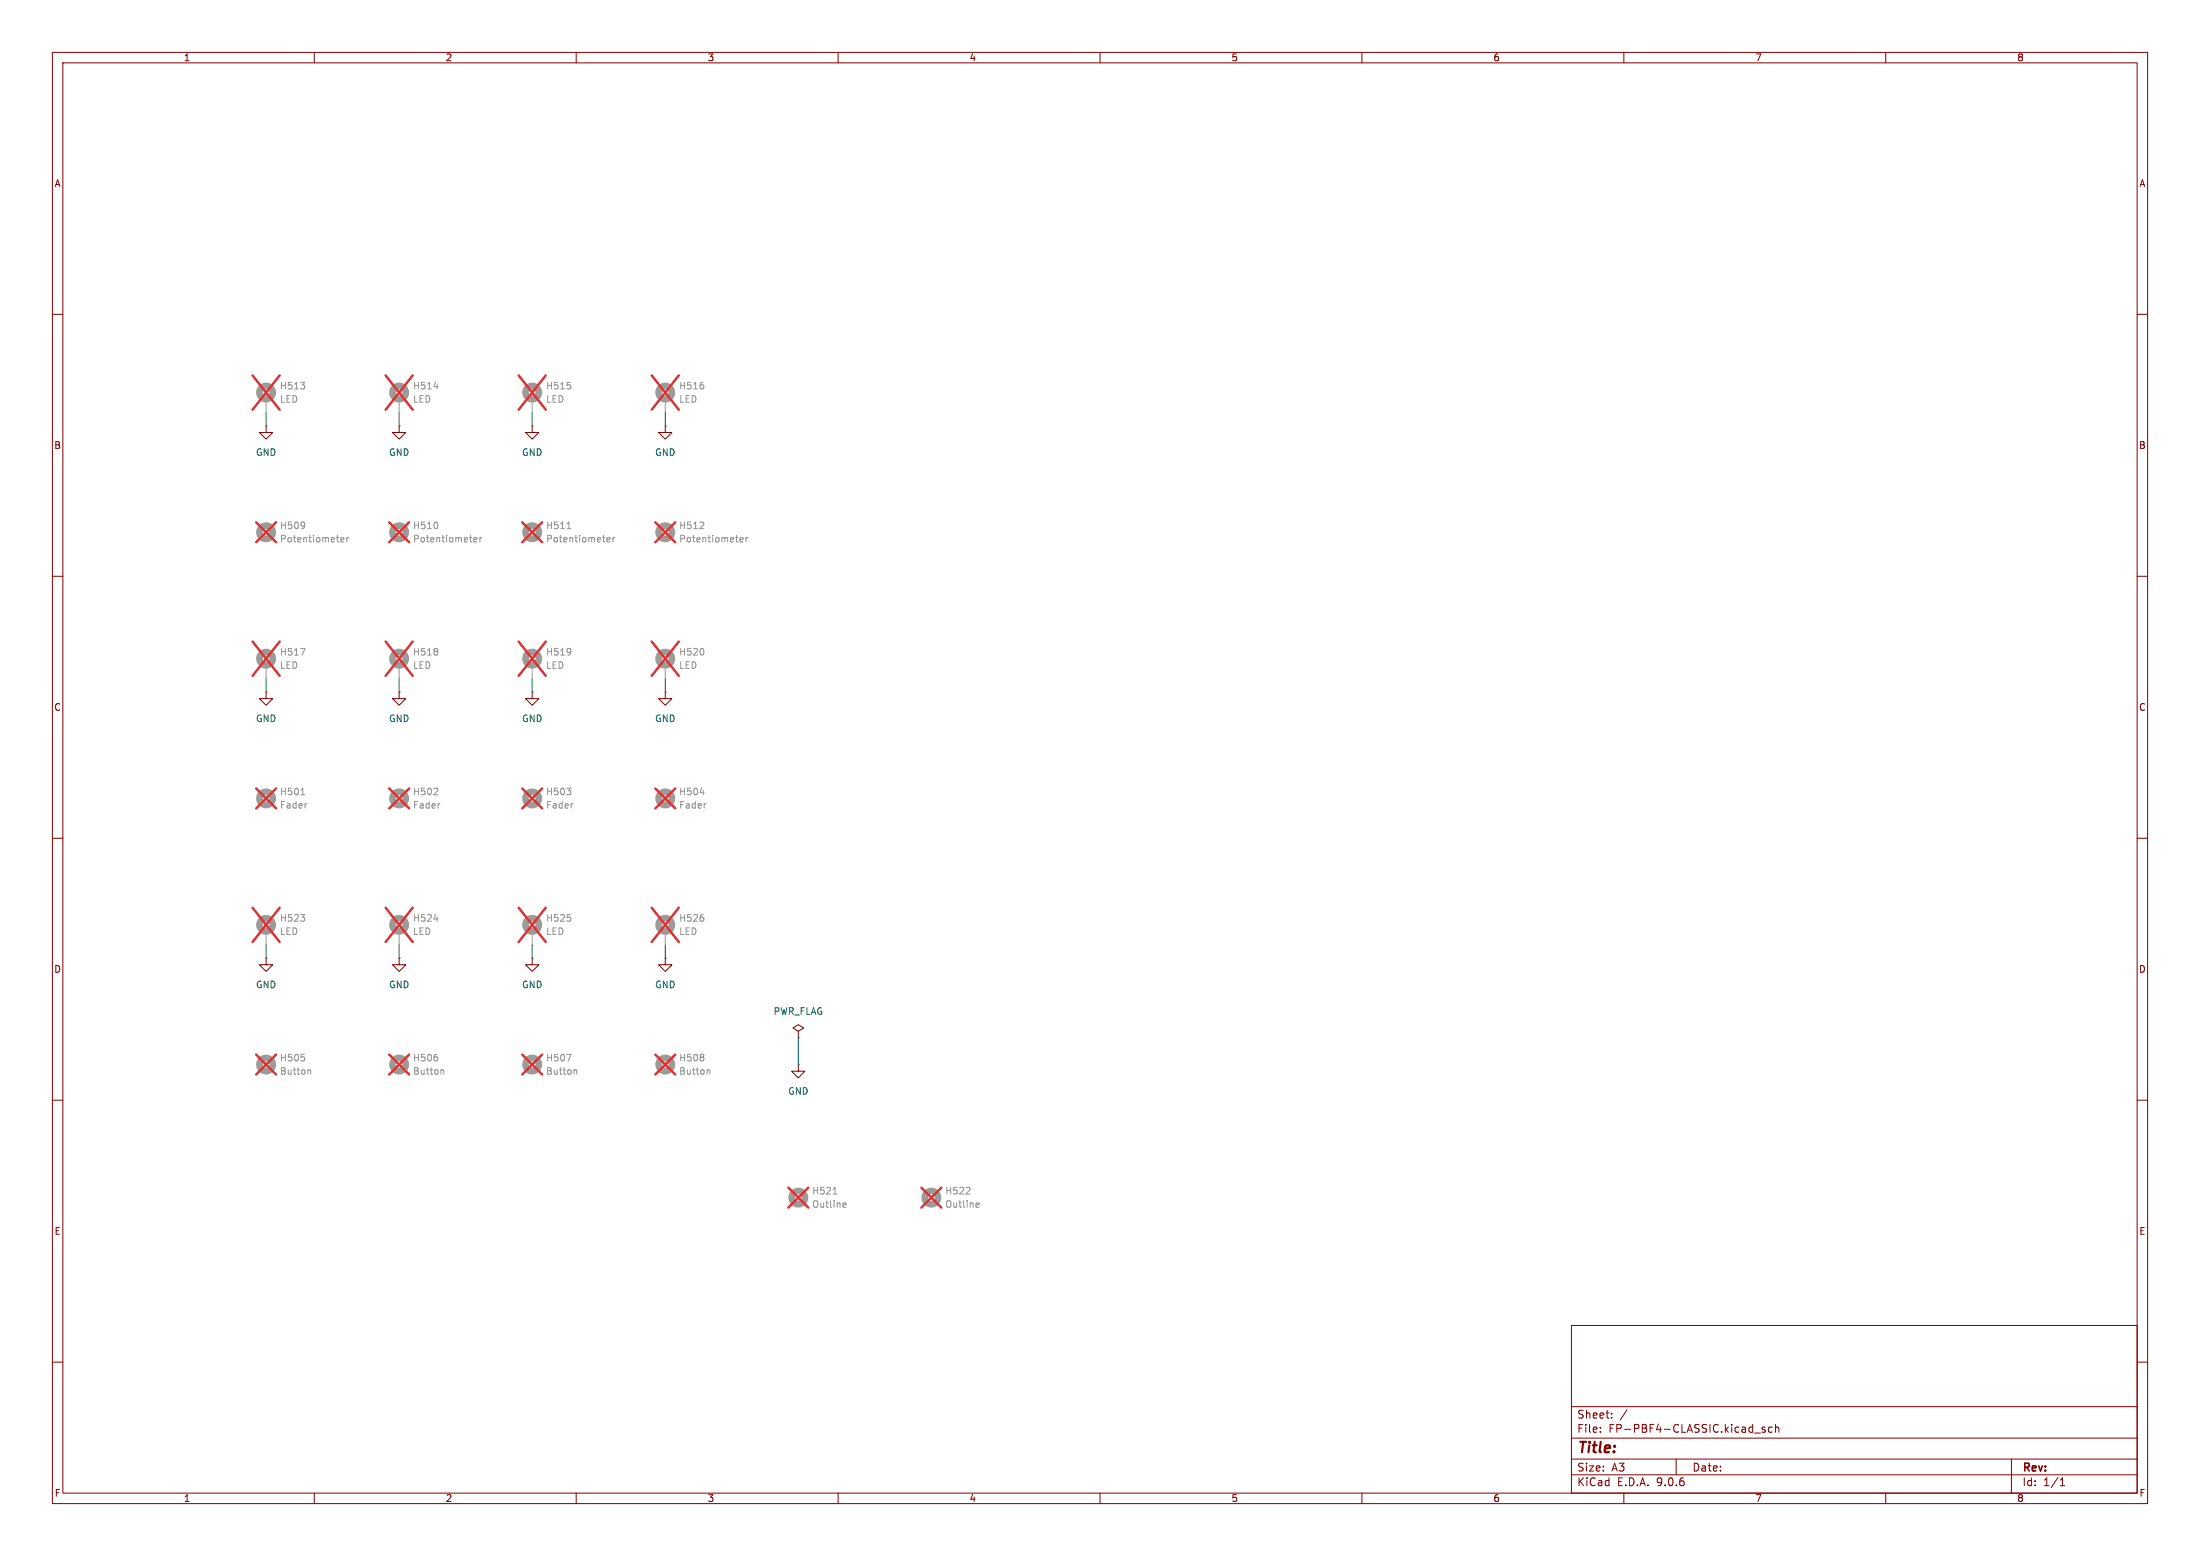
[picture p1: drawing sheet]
<svg xmlns="http://www.w3.org/2000/svg" width="420mm" height="297mm" viewBox="0 0 420 297" stroke-linecap="round" stroke-linejoin="round" font-family="sans-serif">
<g fill="none" stroke="#840000" stroke-width=".19">
<path d="M10 10h400v277h-400zM12 12h396v273h-396zM60 10v2M110 10v2M160 10v2M210 10v2M260 10v2M310 10v2M360 10v2M10 60h2M408 60h2M50.8 81.3v1.3h1.3l-1.3 1.2-1.3-1.2h1.3"/>
<path d="M50.8 81.3h.1M76.2 81.3v1.3h1.3l-1.3 1.2-1.3-1.2h1.3M76.2 81.3h.1M101.6 81.3v1.3h1.3l-1.3 1.2-1.3-1.2h1.3M101.6 81.3h.1M127 81.3v1.3h1.3l-1.3 1.2-1.3-1.2h1.3M127 81.3h.1M10 110h2M408 110h2M50.8 132.1v1.3h1.3l-1.3 1.2-1.3-1.2h1.3M50.8 132.1h.1M76.2 132.1v1.3h1.3l-1.3 1.2-1.3-1.2h1.3"/>
<path d="M76.2 132.1h.1M101.6 132.1v1.3h1.3l-1.3 1.2-1.3-1.2h1.3M101.6 132.1h.1M127 132.1v1.3h1.3l-1.3 1.2-1.3-1.2h1.3M127 132.1h.1M10 160h2M408 160h2M50.8 182.9v1.3h1.3l-1.3 1.2-1.3-1.2h1.3M50.8 182.9h.1M76.2 182.9v1.3h1.3l-1.3 1.2-1.3-1.2h1.3M76.2 182.9h.1M101.6 182.9v1.3h1.3l-1.3 1.2-1.3-1.2h1.3"/>
<path d="M101.6 182.9h.1M127 182.9v1.3h1.3l-1.3 1.2-1.3-1.2h1.3M127 182.9h.1M152.4 196.9l1-.7-1-.6-1 .6 1 .7v1.2M152.4 198.1h.1M10 210h2M152.4 203.2v1.3h1.3l-1.3 1.2-1.3-1.2h1.3M152.4 203.2h.1M408 210h2M300 253h108v32h-108zM10 260h2M300 278.5h108"/>
<path d="M300 274.5h108M300 268.5h108M305.5 273.2v.2M305.5 272.5v.1M307.7 270.5v.2M307.7 269.8v.1M310.6 269.1l-1.3 1.9M320 278.5v3M334.9 273.5h1.2M336.9 272.5l-.3-.1-.2 .2v.2l.5 .2v.3h-.5M338.3 272.5l-.4-.1-.3 .3 .1 .6h.6M338.9 272.5l.3-.1 .3 .1 .1 .9"/>
<path d="M338.9 271.9v1.5M384 278.5v6.5M408 260h2M60 285v2M110 285v2M160 285v2M210 285v2M260 285v2M300 281.5h108M310 285v2M360 285v2M393.3 283.6h.9"/>
<path d="M393.3 282.5l.4-.4v1.5"/>
</g>
<g fill="none" stroke="#9c9b98" stroke-width="1.3">
<circle cx="50.8" cy="74.9" r="1.27"/>
<circle cx="76.2" cy="74.9" r="1.27"/>
<circle cx="101.6" cy="74.9" r="1.27"/>
<circle cx="127" cy="74.9" r="1.27"/>
<circle cx="50.8" cy="101.6" r="1.27"/>
<circle cx="76.2" cy="101.6" r="1.27"/>
<circle cx="101.6" cy="101.6" r="1.27"/>
<circle cx="127" cy="101.6" r="1.27"/>
<circle cx="50.8" cy="125.7" r="1.27"/>
<circle cx="76.2" cy="125.7" r="1.27"/>
<circle cx="101.6" cy="125.7" r="1.27"/>
<circle cx="127" cy="125.7" r="1.27"/>
<circle cx="50.8" cy="152.4" r="1.27"/>
<circle cx="76.2" cy="152.4" r="1.27"/>
<circle cx="101.6" cy="152.4" r="1.27"/>
<circle cx="127" cy="152.4" r="1.27"/>
<circle cx="50.8" cy="176.5" r="1.27"/>
<circle cx="76.2" cy="176.5" r="1.27"/>
<circle cx="101.6" cy="176.5" r="1.27"/>
<circle cx="127" cy="176.5" r="1.27"/>
<circle cx="50.8" cy="203.2" r="1.27"/>
<circle cx="76.2" cy="203.2" r="1.27"/>
<circle cx="101.6" cy="203.2" r="1.27"/>
<circle cx="127" cy="203.2" r="1.27"/>
<circle cx="152.4" cy="228.6" r="1.27"/>
<circle cx="177.8" cy="228.6" r="1.27"/>
</g>
<path d="M50.8 76.2v2.5M76.2 76.2v2.5M101.6 76.2v2.5M127 76.2v2.5M50.8 127v2.5M76.2 127v2.5M101.6 127v2.5M127 127v2.5M50.8 177.8v2.5M76.2 177.8v2.5M101.6 177.8v2.5M127 177.8v2.5" fill="none" stroke="#9c9b98" stroke-width=".19"/>
<g fill="none" stroke="#939391" stroke-width=".19">
<path d="M57.4 73h.8l-.5 .5M58.1 73.6v.5M82.8 73.8h.8M108.9 73.6v.5M134.3 73.6v.5M58.1 99.8v.8M83.5 99.9v.8M134.3 99.8v.4M58.2 100.2l-.1 .1M65.1 103l.6-.1-.1-.2-.4-.1-.1 .2v.6h.5M66.2 102.6v.8M66.6 102.6l-.4 .2"/>
<path d="M90.5 103l.6-.1-.1-.2-.4-.1-.1 .2v.6h.5M91.6 102.6v.8M92 102.6l-.4 .2M108.2 100.9h.8M115.9 103l.6-.1-.1-.2-.4-.1-.1 .2v.6h.5M117 102.6v.8M117.4 102.6l-.4 .2M133.6 100.9h.8M141.3 103l.6-.1-.1-.2-.4-.1-.1 .2v.6h.5M142.4 102.6v.8M142.8 102.6l-.4 .2M57.4 123.8h.8l-.5 1.2"/>
<path d="M83.5 123.9v.3M83.5 124.4v.5M108.9 123.9v.8M109 124.3l-.1 .1M134.3 124v.8M57.4 151.7h.8M58.5 153.4h.1M82.8 151.7h.8M83.5 150.6v.4M83.9 153.4h.1M108.2 150.4h.8l-.5 .5M108.9 151v.6"/>
<path d="M109.3 153.4h.1M133.6 151.3h.8M134.7 153.4h.1M57.4 174.6h.8l-.5 .5M58.1 175.2v.5M82.8 175.4h.8M108.9 175.2v.5M134.3 175.2v.5M58.1 201.8v.6M59 204.2l.3 .2v.6M83.5 201.8v.6M84.4 204.2l.3 .2v.6"/>
<path d="M108.2 201.2h.8l-.5 1.3M109.8 204.2l.3 .2v.6M134.3 201.4v.3M134.3 201.9v.5M135.2 204.2l.3 .2v.6M159 227.9h.8M161.1 229.6l.4 .1v.2l-.6 .1M161.5 230.4h-.4M184.4 227.9h.8M185.1 226.8v.4M186.5 229.6l.4 .1v.2l-.6 .1M186.9 230.4h-.4"/>
</g>
<g fill="none" stroke="#e12e31" stroke-width=".46">
<path d="M48.2 71.7l5.2 6.5M53.4 71.7l-5.2 6.5M73.6 71.7l5.2 6.5M78.8 71.7l-5.2 6.5M99 71.7l5.2 6.5M104.2 71.7l-5.2 6.5M124.4 71.7l5.2 6.5M129.6 71.7l-5.2 6.5M48.9 99.7l3.8 3.8M52.7 99.7l-3.8 3.8M74.3 99.7l3.8 3.8M78.1 99.7l-3.8 3.8"/>
<path d="M99.7 99.7l3.8 3.8M103.5 99.7l-3.8 3.8M125.1 99.7l3.8 3.8M128.9 99.7l-3.8 3.8M48.2 122.5l5.2 6.5M53.4 122.5l-5.2 6.5M73.6 122.5l5.2 6.5M78.8 122.5l-5.2 6.5M99 122.5l5.2 6.5M104.2 122.5l-5.2 6.5M124.4 122.5l5.2 6.5M129.6 122.5l-5.2 6.5"/>
<path d="M48.9 150.5l3.8 3.8M52.7 150.5l-3.8 3.8M74.3 150.5l3.8 3.8M78.1 150.5l-3.8 3.8M99.7 150.5l3.8 3.8M103.5 150.5l-3.8 3.8M125.1 150.5l3.8 3.8M128.9 150.5l-3.8 3.8M48.2 173.3l5.2 6.5M53.4 173.3l-5.2 6.5M73.6 173.3l5.2 6.5M78.8 173.3l-5.2 6.5"/>
<path d="M99 173.3l5.2 6.5M104.2 173.3l-5.2 6.5M124.4 173.3l5.2 6.5M129.6 173.3l-5.2 6.5M48.9 201.3l3.8 3.8M52.7 201.3l-3.8 3.8M74.3 201.3l3.8 3.8M78.1 201.3l-3.8 3.8M99.7 201.3l3.8 3.8M103.5 201.3l-3.8 3.8M125.1 201.3l3.8 3.8M128.9 201.3l-3.8 3.8"/>
<path d="M150.5 226.7l3.8 3.8M154.3 226.7l-3.8 3.8M175.9 226.7l3.8 3.8M179.7 226.7l-3.8 3.8"/>
</g>
<g fill="none" stroke="#009600" stroke-width=".19">
<path d="M50.8 78.7v2.6M76.2 78.7v2.6M101.6 78.7v2.6M127 78.7v2.6M50.8 129.5v2.6M76.2 129.5v2.6M101.6 129.5v2.6M127 129.5v2.6M50.8 180.3v2.6M76.2 180.3v2.6M101.6 180.3v2.6M127 180.3v2.6"/>
<path d="M152.4 198.1v5.1"/>
</g>
<text font-size="2.8" fill="#840000" x="301" y="277.9">Title:</text>
<g font-size="2.1" fill="#840000">
<text x="301" y="273.7">File:</text>
<text x="301" y="271">Sheet:</text>
<text x="307.1" y="273.7">FP-PBF4-CLASSIC.kicad_sch</text>
<text x="301" y="281.1">Size:</text>
<text x="307.6" y="281.1">A3</text>
<text x="323" y="281.1">Date:</text>
<text x="386" y="281.3">Rev:</text>
<text x="301" y="283.9">KiCad</text>
<text x="308.7" y="283.9">E.D.A.</text>
<text x="316.3" y="283.9">9.0.6</text>
<text x="386" y="283.9">Id:</text>
<text x="390.1" y="283.9">1/1</text>
</g>
<g font-size="1.8" fill="#840000">
<text x="35" y="11.9">1</text>
<text x="85" y="11.9">2</text>
<text x="135" y="11.9">3</text>
<text x="185" y="11.9">4</text>
<text x="235" y="11.9">5</text>
<text x="285" y="11.9">6</text>
<text x="335" y="11.9">7</text>
<text x="385" y="11.9">8</text>
<text x="10.3" y="35.9">A</text>
<text x="408.3" y="35.9">A</text>
<text x="10.3" y="85.9">B</text>
<text x="408.2" y="85.9">B</text>
<text x="10.3" y="135.9">C</text>
<text x="408.2" y="135.9">C</text>
<text x="10.3" y="185.9">D</text>
<text x="408.2" y="185.9">D</text>
<text x="10.3" y="235.9">E</text>
<text x="408.3" y="235.9">E</text>
<text x="10.3" y="285.9">F</text>
<text x="35" y="286.9">1</text>
<text x="85" y="286.9">2</text>
<text x="135" y="286.9">3</text>
<text x="185" y="286.9">4</text>
<text x="235" y="286.9">5</text>
<text x="285" y="286.9">6</text>
<text x="335" y="286.9">7</text>
<text x="385" y="286.9">8</text>
<text x="408.3" y="285.9">F</text>
</g>
<g font-size="1.8" fill="#939391">
<text x="53.3" y="77.1">LED</text>
<text x="53.3" y="74.5">H513</text>
<text x="78.7" y="77.1">LED</text>
<text x="78.7" y="74.5">H514</text>
<text x="104.1" y="77.1">LED</text>
<text x="104.1" y="74.5">H515</text>
<text x="129.5" y="77.1">LED</text>
<text x="129.5" y="74.5">H516</text>
<text x="53.3" y="101.2">H509</text>
<text x="78.7" y="101.2">H510</text>
<text x="104.1" y="101.2">H511</text>
<text x="129.5" y="101.2">H512</text>
<text x="53.3" y="103.7">Potentiometer</text>
<text x="78.7" y="103.7">Potentiometer</text>
<text x="104.1" y="103.7">Potentiometer</text>
<text x="129.5" y="103.7">Potentiometer</text>
<text x="53.3" y="125.3">H517</text>
<text x="78.7" y="125.3">H518</text>
<text x="104.1" y="125.3">H519</text>
<text x="129.5" y="125.3">H520</text>
<text x="53.3" y="127.9">LED</text>
<text x="78.7" y="127.9">LED</text>
<text x="104.1" y="127.9">LED</text>
<text x="129.5" y="127.9">LED</text>
<text x="53.3" y="152">H501</text>
<text x="53.3" y="154.5">Fader</text>
<text x="78.7" y="152">H502</text>
<text x="78.7" y="154.5">Fader</text>
<text x="104.1" y="152">H503</text>
<text x="104.1" y="154.5">Fader</text>
<text x="129.5" y="152">H504</text>
<text x="129.5" y="154.5">Fader</text>
<text x="53.3" y="178.7">LED</text>
<text x="53.3" y="176.1">H523</text>
<text x="78.7" y="178.7">LED</text>
<text x="78.7" y="176.1">H524</text>
<text x="104.1" y="178.7">LED</text>
<text x="104.1" y="176.1">H525</text>
<text x="129.5" y="178.7">LED</text>
<text x="129.5" y="176.1">H526</text>
<text x="53.3" y="202.8">H505</text>
<text x="78.7" y="202.8">H506</text>
<text x="104.1" y="202.8">H507</text>
<text x="129.5" y="202.8">H508</text>
<text x="53.3" y="205.3">Button</text>
<text x="78.7" y="205.3">Button</text>
<text x="104.1" y="205.3">Button</text>
<text x="129.5" y="205.3">Button</text>
<text x="154.9" y="228.2">H521</text>
<text x="154.9" y="230.7">Outline</text>
<text x="180.3" y="228.2">H522</text>
<text x="180.3" y="230.7">Outline</text>
</g>
<g font-size="1.8" fill="#006464">
<text x="48.8" y="87.2">GND</text>
<text x="74.2" y="87.2">GND</text>
<text x="99.6" y="87.2">GND</text>
<text x="125" y="87.2">GND</text>
<text x="48.8" y="138">GND</text>
<text x="74.2" y="138">GND</text>
<text x="99.6" y="138">GND</text>
<text x="125" y="138">GND</text>
<text x="48.8" y="188.8">GND</text>
<text x="74.2" y="188.8">GND</text>
<text x="99.6" y="188.8">GND</text>
<text x="125" y="188.8">GND</text>
<text x="147.6" y="193.9">PWR_FLAG</text>
<text x="150.4" y="209.1">GND</text>
</g>
</svg>
